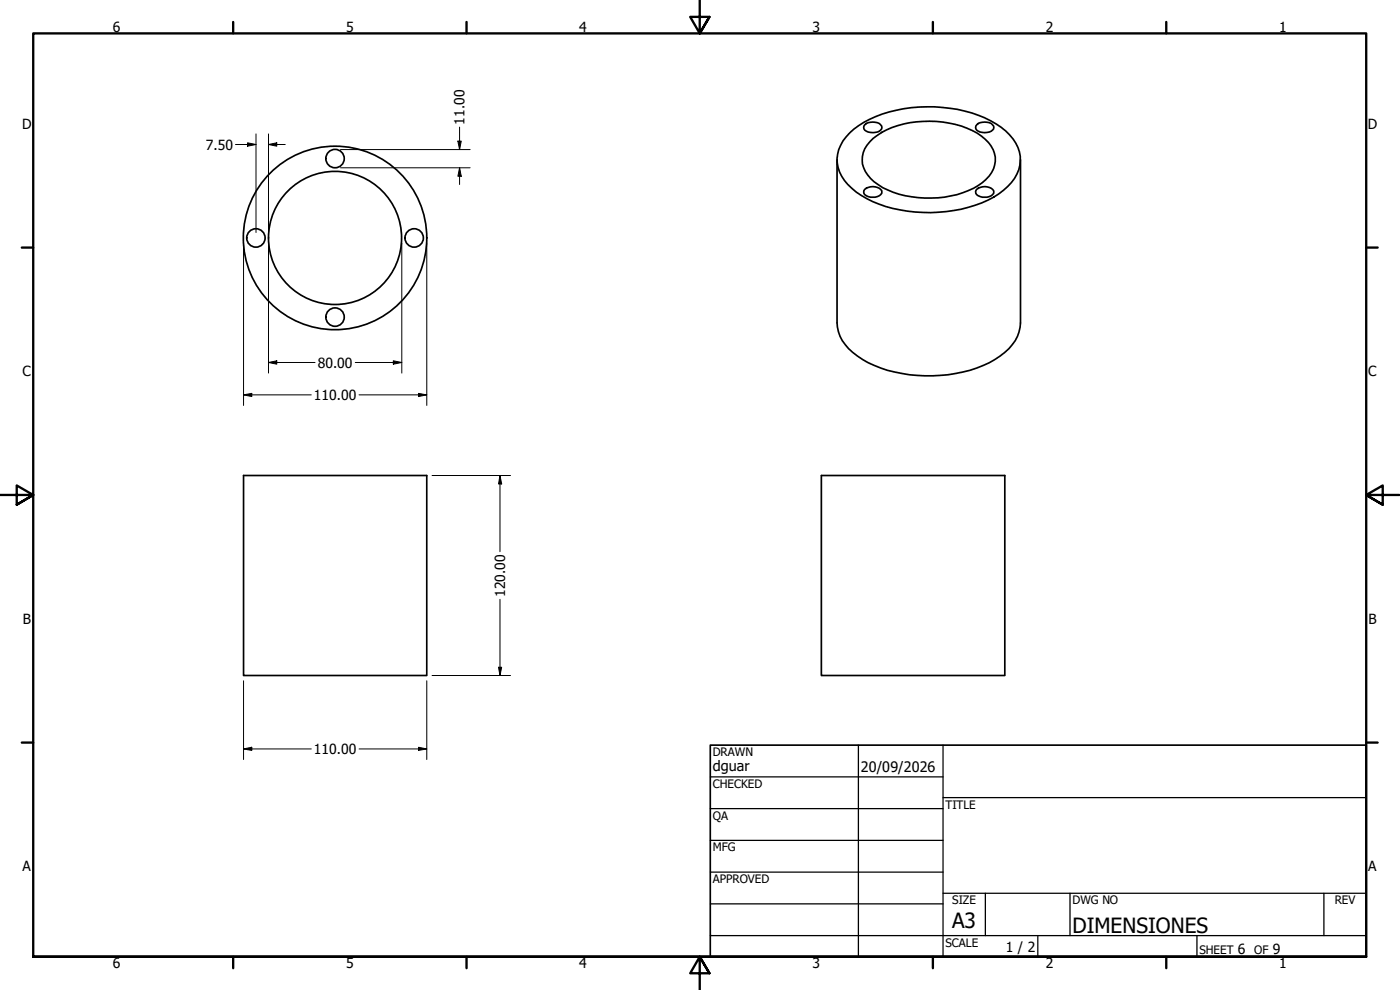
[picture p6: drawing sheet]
<svg xmlns="http://www.w3.org/2000/svg" width="420mm" height="297mm" viewBox="0 0 420 297" stroke-linecap="round" stroke-linejoin="round" font-family="sans-serif">
<!-- layer: Visible (ANSI) -->
<g fill="none" stroke="#000" stroke-width=".51">
<path d="M255 39.9a32.3 32.3 0 0 1 18.5-7.6 40.7 40.7 0 0 1 25.5 4.9 13.9 13.9 0 0 1 7.2 9.7 11.7 11.7 0 0 1-5 10.2 34.9 34.9 0 0 1-19.6 6.6 38.3 38.3 0 0 1-24.6-6.1 11.9 11.9 0 0 1-5.6-11.4 12.3 12.3 0 0 1 3.6-6.3zM259.5 37.5a3.7 3.7 0 0 1 5.1 .3 1.73 1.73 0 0 1-2 1.9l-.7 .1a2.29 2.29 0 0 1-2.7-1.6zM293.1 37.5a3.7 3.7 0 0 1 5.1 .3 1.73 1.73 0 0 1-2 1.9l-.7 .1a2.29 2.29 0 0 1-2.7-1.6zM251.2 47.9v49a12.5 12.5 0 0 0 6.2 10 36.7 36.7 0 0 0 22.5 5.9 35.4 35.4 0 0 0 21.6-7 11.8 11.8 0 0 0 4.8-8.9v-49M259.5 56.8a3.7 3.7 0 0 1 5.1 .4 1.8 1.8 0 0 1-2 2 3.4 3.4 0 0 1-3.3-1.2v-.8zM261 42.5a23.1 23.1 0 0 1 16-6.1 27.9 27.9 0 0 1 17.5 4.4 8.2 8.2 0 0 1 3.7 9.8 14.5 14.5 0 0 1-9.3 7.2 32.4 32.4 0 0 1-24-1.5 11.7 11.7 0 0 1-6.1-7.1 7.7 7.7 0 0 1 2.2-6.7zM293.1 56.8a3.7 3.7 0 0 1 5.1 .4 1.8 1.8 0 0 1-2 2 3.4 3.4 0 0 1-3.3-1.2v-.8zM73.1 142.7h55v60h-55zM246.5 142.7h55.1v60h-55.1z"/>
<circle cx="100.6" cy="47.6" r="2.76"/>
<circle cx="76.8" cy="71.4" r="2.76"/>
<circle cx="100.5" cy="71.4" r="27.5"/>
<circle cx="100.6" cy="71.4" r="20"/>
<circle cx="124.3" cy="71.4" r="2.76"/>
<circle cx="100.6" cy="95.1" r="2.76"/>
</g>
<!-- layer: Border (ANSI) -->
<g fill="none" stroke="#000" stroke-width=".7">
<path d="M70 6.6v3.4M140 6.6v3.4M210 0v10l-2.9-4.9h5.8l-2.9 4.9 2.9-4.9M280 6.6v3.4M350 6.6v3.4M6.5 74.3h3.5M410 74.3h3.4M0 148.5h10l-5-2.8v5.7l5-2.9-5 2.9M420 148.5h-10l5-2.8v5.7l-5-2.9 5 2.9M6.5 222.8h3.5M410 222.8h3.4M10 287.1v-277.1h400v277.1h-400h400"/>
<path d="M70 287.1v3.4M140 287.1v3.4M212.9 292l-2.9-4.9 2.9 4.9h-5.8l2.9-4.9v9.9M280 287.1v3.4M350 287.1v3.4"/>
</g>
<!-- layer: Title (ANSI) -->
<g fill="none" stroke="#000" stroke-width=".38">
<path d="M213.2 233.1h69.8M257.6 223.6v63.5M283 239.3h127M283 223.6v63.5M213.2 242.6h69.8M213.2 252.1h69.8M213.2 261.7h69.8M213.2 271.2h69.8M283 268h127M295.7 268v12.7M321.1 268v12.7M397.3 268v12.7"/>
<path d="M213.2 280.7h196.8M311.5 280.7v6.4M359.2 280.7v6.4"/>
</g>
<path d="M213.2 223.6h196.8v63.5h-196.8z" fill="none" stroke="#000" stroke-width=".51"/>
<!-- layer: Dimension (ANSI) -->
<g fill="none" stroke="#000" stroke-width=".3">
<path d="M137.9 38.1v6.8M70.7 43.4h6.1M74.3 42.8l2.5 .6-2.5 .5zM76.8 40.2v29.6M80.6 43.4l2.5-.6v1.1zM80.6 40.2v29.6M80.6 43.4h5M102.2 50.3h38.9M102.2 44.9h38.9M137.4 42.3h1l-.5 2.6zM137.9 50.3l.5 2.6h-1zM137.9 50.3v5.1"/>
<path d="M73.1 72.9v48.8M80.6 72.9v39M120.6 72.9v39M128.1 72.9v48.8M73.1 118.5l2.5-.5v1zM73.1 118.5h20.3M80.6 108.8l2.5-.5v1zM80.6 108.8h14M106.6 108.8h14M107.8 118.5h20.3M118 108.3l2.6 .5-2.6 .5zM125.6 118l2.5 .5-2.5 .5z"/>
<path d="M129.7 142.7h23.5M150.1 142.7l.5 2.5h-1zM150.1 142.7v22.8M150.1 179.8v22.9M73.1 204.3v23.6M128.1 204.3v23.6M129.7 202.7h23.5M149.6 200.2h1l-.5 2.5zM73.1 224.7l2.5-.5v1zM73.1 224.7h20.3M107.8 224.7h20.3M125.6 224.2l2.5 .5-2.5 .5z"/>
</g>
<path d="M74.3 42.8l2.5 .6-2.5 .5zM80.6 43.4l2.5-.6v1.1zM137.4 42.3h1l-.5 2.6zM137.9 50.3l.5 2.6h-1zM73.1 118.5l2.5-.5v1zM80.6 108.8l2.5-.5v1zM118 108.3l2.6 .5-2.6 .5zM125.6 118l2.5 .5-2.5 .5zM150.1 142.7l.5 2.5h-1zM149.6 200.2h1l-.5 2.5zM73.1 224.7l2.5-.5v1zM125.6 224.2l2.5 .5-2.5 .5z" fill="#000"/>
<g font-size="6.3">
<text x="285.8" y="278.6">A3</text>
<text x="321.9" y="279.8">DIMENSIONES</text>
</g>
<g font-size="4.3">
<text x="213.9" y="231.4">dguar</text>
<text x="258.4" y="231.6">20/09/2026</text>
</g>
<g font-size="4.2">
<text x="33.8" y="9.6">6</text>
<text x="103.9" y="9.6">5</text>
<text x="173.9" y="9.6">4</text>
<text x="243.8" y="9.6">3</text>
<text x="313.9" y="9.6">2</text>
<text x="383.9" y="9.6">1</text>
<text x="6.7" y="38.7">D</text>
<text x="139.4" y="37.4" transform="rotate(-90 139.4 37.4)">11.00</text>
<text x="410.5" y="38.7">D</text>
<text x="61.8" y="44.9">7.50</text>
<text x="6.8" y="113">C</text>
<text x="95.4" y="110.3">80.00</text>
<text x="410.7" y="113">C</text>
<text x="94.2" y="120">110.00</text>
<text x="151.6" y="179.1" transform="rotate(-90 151.6 179.1)">120.00</text>
<text x="6.9" y="187.2">B</text>
<text x="410.7" y="187.2">B</text>
<text x="94.2" y="226.2">110.00</text>
<text x="6.8" y="261.4">A</text>
<text x="410.7" y="261.4">A</text>
<text x="301.9" y="285.6">1 / 2</text>
<text x="371.5" y="286.2">6</text>
<text x="382" y="286.2">9</text>
<text x="33.8" y="290.5">6</text>
<text x="103.9" y="290.5">5</text>
<text x="173.9" y="290.5">4</text>
<text x="243.8" y="290.5">3</text>
<text x="313.9" y="290.5">2</text>
<text x="383.9" y="290.5">1</text>
</g>
<g font-size="3.5">
<text x="213.9" y="226.9">DRAWN</text>
<text x="213.9" y="236.4">CHECKED</text>
<text x="213.9" y="245.9">QA</text>
<text x="283.8" y="242.6">TITLE</text>
<text x="213.9" y="255.4">MFG</text>
<text x="213.9" y="265">APPROVED</text>
<text x="285.8" y="271.3">SIZE</text>
<text x="321.9" y="271.3">DWG NO</text>
<text x="400.6" y="271.3">REV</text>
<text x="283.8" y="284">SCALE</text>
<text x="360" y="286.2">SHEET</text>
<text x="376.4" y="286.2">OF</text>
</g>
</svg>
